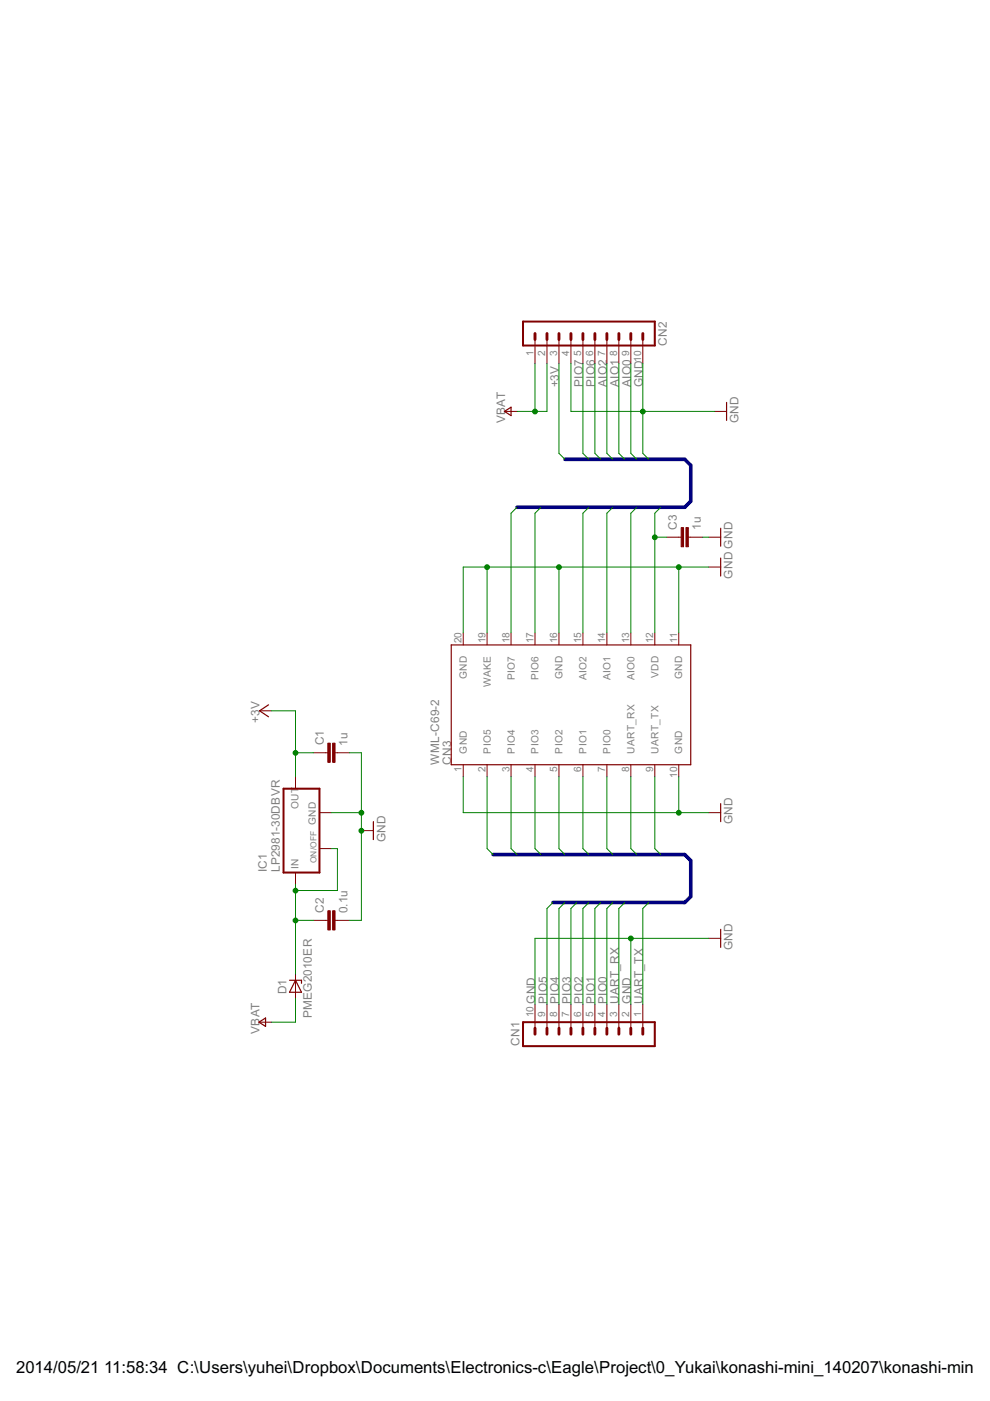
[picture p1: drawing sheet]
<?xml version="1.0" encoding="utf-8"?>
<!DOCTYPE eagle SYSTEM "eagle.dtd">
<eagle version="6.5.0">
<drawing>
<settings>
<setting alwaysvectorfont="no"/>
<setting verticaltext="up"/>
</settings>
<grid distance="0.1" unitdist="inch" unit="inch" style="lines" multiple="1" display="no" altdistance="0.01" altunitdist="inch" altunit="inch"/>
<schematic xreflabel="%F%N/%S.%C%R" xrefpart="/%S.%C%R">
<libraries>
<library name="rcl">
<symbols>
<symbol name="C-EU">
<wire x1="0" y1="0" x2="0" y2="-0.508" width="0.1524" layer="94"/>
<wire x1="0" y1="-2.54" x2="0" y2="-2.032" width="0.1524" layer="94"/>
<text x="1.524" y="0.381" size="1.778" layer="95">&gt;NAME</text>
<text x="1.524" y="-4.699" size="1.778" layer="96">&gt;VALUE</text>
<rectangle x1="-2.032" y1="-2.032" x2="2.032" y2="-1.524" layer="94"/>
<rectangle x1="-2.032" y1="-1.016" x2="2.032" y2="-0.508" layer="94"/>
<pin name="1" x="0" y="2.54" visible="off" length="short" direction="pas" swaplevel="1" rot="R270"/>
<pin name="2" x="0" y="-5.08" visible="off" length="short" direction="pas" swaplevel="1" rot="R90"/>
</symbol>
</symbols>
<devicesets>
<deviceset name="C-EU" prefix="C" uservalue="yes">
<gates>
<gate name="G$1" symbol="C-EU" x="0" y="0"/>
</gates>
<devices>
<device name="C0402" package="C0402">
<connects>
<connect gate="G$1" pin="1" pad="1"/>
<connect gate="G$1" pin="2" pad="2"/>
</connects>
<technologies>
<technology name=""/>
</technologies>
</device>
<device name="C0504" package="C0504">
<connects>
<connect gate="G$1" pin="1" pad="1"/>
<connect gate="G$1" pin="2" pad="2"/>
</connects>
<technologies>
<technology name=""/>
</technologies>
</device>
<device name="C0603" package="C0603">
<connects>
<connect gate="G$1" pin="1" pad="1"/>
<connect gate="G$1" pin="2" pad="2"/>
</connects>
<technologies>
<technology name=""/>
</technologies>
</device>
<device name="C0805" package="C0805">
<connects>
<connect gate="G$1" pin="1" pad="1"/>
<connect gate="G$1" pin="2" pad="2"/>
</connects>
<technologies>
<technology name=""/>
</technologies>
</device>
<device name="C1005" package="C1005">
<connects>
<connect gate="G$1" pin="1" pad="1"/>
<connect gate="G$1" pin="2" pad="2"/>
</connects>
<technologies>
<technology name=""/>
</technologies>
</device>
<device name="C1206" package="C1206">
<connects>
<connect gate="G$1" pin="1" pad="1"/>
<connect gate="G$1" pin="2" pad="2"/>
</connects>
<technologies>
<technology name=""/>
</technologies>
</device>
<device name="C1210" package="C1210">
<connects>
<connect gate="G$1" pin="1" pad="1"/>
<connect gate="G$1" pin="2" pad="2"/>
</connects>
<technologies>
<technology name=""/>
</technologies>
</device>
<device name="C1310" package="C1310">
<connects>
<connect gate="G$1" pin="1" pad="1"/>
<connect gate="G$1" pin="2" pad="2"/>
</connects>
<technologies>
<technology name=""/>
</technologies>
</device>
<device name="C1608" package="C1608">
<connects>
<connect gate="G$1" pin="1" pad="1"/>
<connect gate="G$1" pin="2" pad="2"/>
</connects>
<technologies>
<technology name=""/>
</technologies>
</device>
<device name="C1812" package="C1812">
<connects>
<connect gate="G$1" pin="1" pad="1"/>
<connect gate="G$1" pin="2" pad="2"/>
</connects>
<technologies>
<technology name=""/>
</technologies>
</device>
<device name="C1825" package="C1825">
<connects>
<connect gate="G$1" pin="1" pad="1"/>
<connect gate="G$1" pin="2" pad="2"/>
</connects>
<technologies>
<technology name=""/>
</technologies>
</device>
<device name="C2012" package="C2012">
<connects>
<connect gate="G$1" pin="1" pad="1"/>
<connect gate="G$1" pin="2" pad="2"/>
</connects>
<technologies>
<technology name=""/>
</technologies>
</device>
<device name="C3216" package="C3216">
<connects>
<connect gate="G$1" pin="1" pad="1"/>
<connect gate="G$1" pin="2" pad="2"/>
</connects>
<technologies>
<technology name=""/>
</technologies>
</device>
<device name="C3225" package="C3225">
<connects>
<connect gate="G$1" pin="1" pad="1"/>
<connect gate="G$1" pin="2" pad="2"/>
</connects>
<technologies>
<technology name=""/>
</technologies>
</device>
<device name="C4532" package="C4532">
<connects>
<connect gate="G$1" pin="1" pad="1"/>
<connect gate="G$1" pin="2" pad="2"/>
</connects>
<technologies>
<technology name=""/>
</technologies>
</device>
<device name="C4564" package="C4564">
<connects>
<connect gate="G$1" pin="1" pad="1"/>
<connect gate="G$1" pin="2" pad="2"/>
</connects>
<technologies>
<technology name=""/>
</technologies>
</device>
<device name="025-024X044" package="C025-024X044">
<connects>
<connect gate="G$1" pin="1" pad="1"/>
<connect gate="G$1" pin="2" pad="2"/>
</connects>
<technologies>
<technology name=""/>
</technologies>
</device>
<device name="025-025X050" package="C025-025X050">
<connects>
<connect gate="G$1" pin="1" pad="1"/>
<connect gate="G$1" pin="2" pad="2"/>
</connects>
<technologies>
<technology name=""/>
</technologies>
</device>
<device name="025-030X050" package="C025-030X050">
<connects>
<connect gate="G$1" pin="1" pad="1"/>
<connect gate="G$1" pin="2" pad="2"/>
</connects>
<technologies>
<technology name=""/>
</technologies>
</device>
<device name="025-040X050" package="C025-040X050">
<connects>
<connect gate="G$1" pin="1" pad="1"/>
<connect gate="G$1" pin="2" pad="2"/>
</connects>
<technologies>
<technology name=""/>
</technologies>
</device>
<device name="025-050X050" package="C025-050X050">
<connects>
<connect gate="G$1" pin="1" pad="1"/>
<connect gate="G$1" pin="2" pad="2"/>
</connects>
<technologies>
<technology name=""/>
</technologies>
</device>
<device name="025-060X050" package="C025-060X050">
<connects>
<connect gate="G$1" pin="1" pad="1"/>
<connect gate="G$1" pin="2" pad="2"/>
</connects>
<technologies>
<technology name=""/>
</technologies>
</device>
<device name="C025_050-024X070" package="C025_050-024X070">
<connects>
<connect gate="G$1" pin="1" pad="1"/>
<connect gate="G$1" pin="2" pad="2"/>
</connects>
<technologies>
<technology name=""/>
</technologies>
</device>
<device name="025_050-025X075" package="C025_050-025X075">
<connects>
<connect gate="G$1" pin="1" pad="1"/>
<connect gate="G$1" pin="2" pad="2"/>
</connects>
<technologies>
<technology name=""/>
</technologies>
</device>
<device name="025_050-035X075" package="C025_050-035X075">
<connects>
<connect gate="G$1" pin="1" pad="1"/>
<connect gate="G$1" pin="2" pad="2"/>
</connects>
<technologies>
<technology name=""/>
</technologies>
</device>
<device name="025_050-045X075" package="C025_050-045X075">
<connects>
<connect gate="G$1" pin="1" pad="1"/>
<connect gate="G$1" pin="2" pad="2"/>
</connects>
<technologies>
<technology name=""/>
</technologies>
</device>
<device name="025_050-055X075" package="C025_050-055X075">
<connects>
<connect gate="G$1" pin="1" pad="1"/>
<connect gate="G$1" pin="2" pad="2"/>
</connects>
<technologies>
<technology name=""/>
</technologies>
</device>
<device name="050-024X044" package="C050-024X044">
<connects>
<connect gate="G$1" pin="1" pad="1"/>
<connect gate="G$1" pin="2" pad="2"/>
</connects>
<technologies>
<technology name=""/>
</technologies>
</device>
<device name="050-025X075" package="C050-025X075">
<connects>
<connect gate="G$1" pin="1" pad="1"/>
<connect gate="G$1" pin="2" pad="2"/>
</connects>
<technologies>
<technology name=""/>
</technologies>
</device>
<device name="050-045X075" package="C050-045X075">
<connects>
<connect gate="G$1" pin="1" pad="1"/>
<connect gate="G$1" pin="2" pad="2"/>
</connects>
<technologies>
<technology name=""/>
</technologies>
</device>
<device name="050-030X075" package="C050-030X075">
<connects>
<connect gate="G$1" pin="1" pad="1"/>
<connect gate="G$1" pin="2" pad="2"/>
</connects>
<technologies>
<technology name=""/>
</technologies>
</device>
<device name="050-050X075" package="C050-050X075">
<connects>
<connect gate="G$1" pin="1" pad="1"/>
<connect gate="G$1" pin="2" pad="2"/>
</connects>
<technologies>
<technology name=""/>
</technologies>
</device>
<device name="050-055X075" package="C050-055X075">
<connects>
<connect gate="G$1" pin="1" pad="1"/>
<connect gate="G$1" pin="2" pad="2"/>
</connects>
<technologies>
<technology name=""/>
</technologies>
</device>
<device name="050-075X075" package="C050-075X075">
<connects>
<connect gate="G$1" pin="1" pad="1"/>
<connect gate="G$1" pin="2" pad="2"/>
</connects>
<technologies>
<technology name=""/>
</technologies>
</device>
<device name="050H075X075" package="C050H075X075">
<connects>
<connect gate="G$1" pin="1" pad="1"/>
<connect gate="G$1" pin="2" pad="2"/>
</connects>
<technologies>
<technology name=""/>
</technologies>
</device>
<device name="075-032X103" package="C075-032X103">
<connects>
<connect gate="G$1" pin="1" pad="1"/>
<connect gate="G$1" pin="2" pad="2"/>
</connects>
<technologies>
<technology name=""/>
</technologies>
</device>
<device name="075-042X103" package="C075-042X103">
<connects>
<connect gate="G$1" pin="1" pad="1"/>
<connect gate="G$1" pin="2" pad="2"/>
</connects>
<technologies>
<technology name=""/>
</technologies>
</device>
<device name="075-052X106" package="C075-052X106">
<connects>
<connect gate="G$1" pin="1" pad="1"/>
<connect gate="G$1" pin="2" pad="2"/>
</connects>
<technologies>
<technology name=""/>
</technologies>
</device>
<device name="102-043X133" package="C102-043X133">
<connects>
<connect gate="G$1" pin="1" pad="1"/>
<connect gate="G$1" pin="2" pad="2"/>
</connects>
<technologies>
<technology name=""/>
</technologies>
</device>
<device name="102-054X133" package="C102-054X133">
<connects>
<connect gate="G$1" pin="1" pad="1"/>
<connect gate="G$1" pin="2" pad="2"/>
</connects>
<technologies>
<technology name=""/>
</technologies>
</device>
<device name="102-064X133" package="C102-064X133">
<connects>
<connect gate="G$1" pin="1" pad="1"/>
<connect gate="G$1" pin="2" pad="2"/>
</connects>
<technologies>
<technology name=""/>
</technologies>
</device>
<device name="102_152-062X184" package="C102_152-062X184">
<connects>
<connect gate="G$1" pin="1" pad="1"/>
<connect gate="G$1" pin="2" pad="2"/>
</connects>
<technologies>
<technology name=""/>
</technologies>
</device>
<device name="150-054X183" package="C150-054X183">
<connects>
<connect gate="G$1" pin="1" pad="1"/>
<connect gate="G$1" pin="2" pad="2"/>
</connects>
<technologies>
<technology name=""/>
</technologies>
</device>
<device name="150-064X183" package="C150-064X183">
<connects>
<connect gate="G$1" pin="1" pad="1"/>
<connect gate="G$1" pin="2" pad="2"/>
</connects>
<technologies>
<technology name=""/>
</technologies>
</device>
<device name="150-072X183" package="C150-072X183">
<connects>
<connect gate="G$1" pin="1" pad="1"/>
<connect gate="G$1" pin="2" pad="2"/>
</connects>
<technologies>
<technology name=""/>
</technologies>
</device>
<device name="150-084X183" package="C150-084X183">
<connects>
<connect gate="G$1" pin="1" pad="1"/>
<connect gate="G$1" pin="2" pad="2"/>
</connects>
<technologies>
<technology name=""/>
</technologies>
</device>
<device name="150-091X182" package="C150-091X182">
<connects>
<connect gate="G$1" pin="1" pad="1"/>
<connect gate="G$1" pin="2" pad="2"/>
</connects>
<technologies>
<technology name=""/>
</technologies>
</device>
<device name="225-062X268" package="C225-062X268">
<connects>
<connect gate="G$1" pin="1" pad="1"/>
<connect gate="G$1" pin="2" pad="2"/>
</connects>
<technologies>
<technology name=""/>
</technologies>
</device>
<device name="225-074X268" package="C225-074X268">
<connects>
<connect gate="G$1" pin="1" pad="1"/>
<connect gate="G$1" pin="2" pad="2"/>
</connects>
<technologies>
<technology name=""/>
</technologies>
</device>
<device name="225-087X268" package="C225-087X268">
<connects>
<connect gate="G$1" pin="1" pad="1"/>
<connect gate="G$1" pin="2" pad="2"/>
</connects>
<technologies>
<technology name=""/>
</technologies>
</device>
<device name="225-108X268" package="C225-108X268">
<connects>
<connect gate="G$1" pin="1" pad="1"/>
<connect gate="G$1" pin="2" pad="2"/>
</connects>
<technologies>
<technology name=""/>
</technologies>
</device>
<device name="225-113X268" package="C225-113X268">
<connects>
<connect gate="G$1" pin="1" pad="1"/>
<connect gate="G$1" pin="2" pad="2"/>
</connects>
<technologies>
<technology name=""/>
</technologies>
</device>
<device name="275-093X316" package="C275-093X316">
<connects>
<connect gate="G$1" pin="1" pad="1"/>
<connect gate="G$1" pin="2" pad="2"/>
</connects>
<technologies>
<technology name=""/>
</technologies>
</device>
<device name="275-113X316" package="C275-113X316">
<connects>
<connect gate="G$1" pin="1" pad="1"/>
<connect gate="G$1" pin="2" pad="2"/>
</connects>
<technologies>
<technology name=""/>
</technologies>
</device>
<device name="275-134X316" package="C275-134X316">
<connects>
<connect gate="G$1" pin="1" pad="1"/>
<connect gate="G$1" pin="2" pad="2"/>
</connects>
<technologies>
<technology name=""/>
</technologies>
</device>
<device name="275-205X316" package="C275-205X316">
<connects>
<connect gate="G$1" pin="1" pad="1"/>
<connect gate="G$1" pin="2" pad="2"/>
</connects>
<technologies>
<technology name=""/>
</technologies>
</device>
<device name="325-137X374" package="C325-137X374">
<connects>
<connect gate="G$1" pin="1" pad="1"/>
<connect gate="G$1" pin="2" pad="2"/>
</connects>
<technologies>
<technology name=""/>
</technologies>
</device>
<device name="325-162X374" package="C325-162X374">
<connects>
<connect gate="G$1" pin="1" pad="1"/>
<connect gate="G$1" pin="2" pad="2"/>
</connects>
<technologies>
<technology name=""/>
</technologies>
</device>
<device name="325-182X374" package="C325-182X374">
<connects>
<connect gate="G$1" pin="1" pad="1"/>
<connect gate="G$1" pin="2" pad="2"/>
</connects>
<technologies>
<technology name=""/>
</technologies>
</device>
<device name="375-192X418" package="C375-192X418">
<connects>
<connect gate="G$1" pin="1" pad="1"/>
<connect gate="G$1" pin="2" pad="2"/>
</connects>
<technologies>
<technology name=""/>
</technologies>
</device>
<device name="375-203X418" package="C375-203X418">
<connects>
<connect gate="G$1" pin="1" pad="1"/>
<connect gate="G$1" pin="2" pad="2"/>
</connects>
<technologies>
<technology name=""/>
</technologies>
</device>
<device name="050-035X075" package="C050-035X075">
<connects>
<connect gate="G$1" pin="1" pad="1"/>
<connect gate="G$1" pin="2" pad="2"/>
</connects>
<technologies>
<technology name=""/>
</technologies>
</device>
<device name="375-155X418" package="C375-155X418">
<connects>
<connect gate="G$1" pin="1" pad="1"/>
<connect gate="G$1" pin="2" pad="2"/>
</connects>
<technologies>
<technology name=""/>
</technologies>
</device>
<device name="075-063X106" package="C075-063X106">
<connects>
<connect gate="G$1" pin="1" pad="1"/>
<connect gate="G$1" pin="2" pad="2"/>
</connects>
<technologies>
<technology name=""/>
</technologies>
</device>
<device name="275-154X316" package="C275-154X316">
<connects>
<connect gate="G$1" pin="1" pad="1"/>
<connect gate="G$1" pin="2" pad="2"/>
</connects>
<technologies>
<technology name=""/>
</technologies>
</device>
<device name="275-173X316" package="C275-173X316">
<connects>
<connect gate="G$1" pin="1" pad="1"/>
<connect gate="G$1" pin="2" pad="2"/>
</connects>
<technologies>
<technology name=""/>
</technologies>
</device>
<device name="C0402K" package="C0402K">
<connects>
<connect gate="G$1" pin="1" pad="1"/>
<connect gate="G$1" pin="2" pad="2"/>
</connects>
<technologies>
<technology name=""/>
</technologies>
</device>
<device name="C0603K" package="C0603K">
<connects>
<connect gate="G$1" pin="1" pad="1"/>
<connect gate="G$1" pin="2" pad="2"/>
</connects>
<technologies>
<technology name=""/>
</technologies>
</device>
<device name="C0805K" package="C0805K">
<connects>
<connect gate="G$1" pin="1" pad="1"/>
<connect gate="G$1" pin="2" pad="2"/>
</connects>
<technologies>
<technology name=""/>
</technologies>
</device>
<device name="C1206K" package="C1206K">
<connects>
<connect gate="G$1" pin="1" pad="1"/>
<connect gate="G$1" pin="2" pad="2"/>
</connects>
<technologies>
<technology name=""/>
</technologies>
</device>
<device name="C1210K" package="C1210K">
<connects>
<connect gate="G$1" pin="1" pad="1"/>
<connect gate="G$1" pin="2" pad="2"/>
</connects>
<technologies>
<technology name=""/>
</technologies>
</device>
<device name="C1812K" package="C1812K">
<connects>
<connect gate="G$1" pin="1" pad="1"/>
<connect gate="G$1" pin="2" pad="2"/>
</connects>
<technologies>
<technology name=""/>
</technologies>
</device>
<device name="C1825K" package="C1825K">
<connects>
<connect gate="G$1" pin="1" pad="1"/>
<connect gate="G$1" pin="2" pad="2"/>
</connects>
<technologies>
<technology name=""/>
</technologies>
</device>
<device name="C2220K" package="C2220K">
<connects>
<connect gate="G$1" pin="1" pad="1"/>
<connect gate="G$1" pin="2" pad="2"/>
</connects>
<technologies>
<technology name=""/>
</technologies>
</device>
<device name="C2225K" package="C2225K">
<connects>
<connect gate="G$1" pin="1" pad="1"/>
<connect gate="G$1" pin="2" pad="2"/>
</connects>
<technologies>
<technology name=""/>
</technologies>
</device>
<device name="HPC0201" package="HPC0201">
<connects>
<connect gate="G$1" pin="1" pad="1"/>
<connect gate="G$1" pin="2" pad="2"/>
</connects>
<technologies>
<technology name=""/>
</technologies>
</device>
<device name="C0201" package="C0201">
<connects>
<connect gate="G$1" pin="1" pad="1"/>
<connect gate="G$1" pin="2" pad="2"/>
</connects>
<technologies>
<technology name=""/>
</technologies>
</device>
<device name="C1808" package="C1808">
<connects>
<connect gate="G$1" pin="1" pad="1"/>
<connect gate="G$1" pin="2" pad="2"/>
</connects>
<technologies>
<technology name=""/>
</technologies>
</device>
<device name="C3640" package="C3640">
<connects>
<connect gate="G$1" pin="1" pad="1"/>
<connect gate="G$1" pin="2" pad="2"/>
</connects>
<technologies>
<technology name=""/>
</technologies>
</device>
</devices>
</deviceset>
</devicesets>
</library>
<library name="supply">
<symbols>
<symbol name="+3V">
<wire x1="1.27" y1="0.635" x2="0" y2="2.54" width="0.254" layer="94"/>
<wire x1="0" y1="2.54" x2="-1.27" y2="0.635" width="0.254" layer="94"/>
<text x="-2.54" y="2.54" size="1.778" layer="96">&gt;VALUE</text>
<pin name="+3V" x="0" y="0" visible="off" length="short" direction="sup" rot="R90"/>
</symbol>
<symbol name="GND">
<wire x1="-1.905" y1="0" x2="1.905" y2="0" width="0.254" layer="94"/>
<text x="-2.54" y="-2.54" size="1.778" layer="96">&gt;VALUE</text>
<pin name="GND" x="0" y="2.54" visible="off" length="short" direction="sup" rot="R270"/>
</symbol>
<symbol name="VBAT">
<wire x1="0.889" y1="1.27" x2="0" y2="2.667" width="0.254" layer="94"/>
<wire x1="0" y1="2.667" x2="-0.889" y2="1.27" width="0.254" layer="94"/>
<wire x1="-0.889" y1="1.27" x2="0.889" y2="1.27" width="0.254" layer="94"/>
<text x="-2.54" y="2.54" size="1.778" layer="96">&gt;VALUE</text>
<pin name="VBATT" x="0" y="0" visible="off" length="short" direction="sup" rot="R90"/>
</symbol>
</symbols>
<devicesets>
<deviceset name="+3V">
<gates>
<gate name="G$1" symbol="+3V" x="0" y="0"/>
</gates>
<devices>
<device name="">
<technologies>
<technology name=""/>
</technologies>
</device>
</devices>
</deviceset>
<deviceset name="GND">
<gates>
<gate name="G$1" symbol="GND" x="0" y="0"/>
</gates>
<devices>
<device name="">
<technologies>
<technology name=""/>
</technologies>
</device>
</devices>
</deviceset>
<deviceset name="VBAT">
<gates>
<gate name="G$1" symbol="VBAT" x="0" y="0"/>
</gates>
<devices>
<device name="">
<technologies>
<technology name=""/>
</technologies>
</device>
</devices>
</deviceset>
</devicesets>
</library>
<library name="ble_CSR">
<symbols>
<symbol name="CON20-2">
<wire x1="-12.7" y1="25.4" x2="12.7" y2="25.4" width="0.254" layer="94"/>
<wire x1="12.7" y1="25.4" x2="12.7" y2="-25.4" width="0.254" layer="94"/>
<wire x1="12.7" y1="-25.4" x2="-12.7" y2="-25.4" width="0.254" layer="94"/>
<wire x1="-12.7" y1="-25.4" x2="-12.7" y2="25.4" width="0.254" layer="94"/>
<pin name="GND@1" x="-15.24" y="22.86" length="short"/>
<pin name="PIO5" x="-15.24" y="17.78" length="short"/>
<pin name="PIO4" x="-15.24" y="12.7" length="short"/>
<pin name="PIO3" x="-15.24" y="7.62" length="short"/>
<pin name="PIO2" x="-15.24" y="2.54" length="short"/>
<pin name="PIO1" x="-15.24" y="-2.54" length="short"/>
<pin name="PIO0" x="-15.24" y="-7.62" length="short"/>
<pin name="UART_RX" x="-15.24" y="-12.7" length="short"/>
<pin name="UART_TX" x="-15.24" y="-17.78" length="short"/>
<pin name="GND@2" x="-15.24" y="-22.86" length="short"/>
<pin name="GND@5" x="15.24" y="22.86" length="short" rot="R180"/>
<pin name="WAKE" x="15.24" y="17.78" length="short" rot="R180"/>
<pin name="PIO7" x="15.24" y="12.7" length="short" rot="R180"/>
<pin name="PIO6" x="15.24" y="7.62" length="short" rot="R180"/>
<pin name="GND@4" x="15.24" y="2.54" length="short" rot="R180"/>
<pin name="AIO2" x="15.24" y="-2.54" length="short" rot="R180"/>
<pin name="AIO1" x="15.24" y="-7.62" length="short" rot="R180"/>
<pin name="AIO0" x="15.24" y="-12.7" length="short" rot="R180"/>
<pin name="VDD" x="15.24" y="-17.78" length="short" rot="R180"/>
<pin name="GND@3" x="15.24" y="-22.86" length="short" rot="R180"/>
<text x="-12.7" y="25.4" size="1.778" layer="95">&gt;NAME</text>
<text x="-12.7" y="27.94" size="1.778" layer="96">&gt;VALUE</text>
</symbol>
</symbols>
<devicesets>
<deviceset name="WML-C69-2" prefix="CN">
<gates>
<gate name="G$1" symbol="CON20-2" x="0" y="0"/>
</gates>
<devices>
<device name="" package="WML-C69">
<connects>
<connect gate="G$1" pin="AIO0" pad="13"/>
<connect gate="G$1" pin="AIO1" pad="14"/>
<connect gate="G$1" pin="AIO2" pad="15"/>
<connect gate="G$1" pin="GND@1" pad="1"/>
<connect gate="G$1" pin="GND@2" pad="10"/>
<connect gate="G$1" pin="GND@3" pad="11"/>
<connect gate="G$1" pin="GND@4" pad="16"/>
<connect gate="G$1" pin="GND@5" pad="20"/>
<connect gate="G$1" pin="PIO0" pad="7"/>
<connect gate="G$1" pin="PIO1" pad="6"/>
<connect gate="G$1" pin="PIO2" pad="5"/>
<connect gate="G$1" pin="PIO3" pad="4"/>
<connect gate="G$1" pin="PIO4" pad="3"/>
<connect gate="G$1" pin="PIO5" pad="2"/>
<connect gate="G$1" pin="PIO6" pad="17"/>
<connect gate="G$1" pin="PIO7" pad="18"/>
<connect gate="G$1" pin="UART_RX" pad="8"/>
<connect gate="G$1" pin="UART_TX" pad="9"/>
<connect gate="G$1" pin="VDD" pad="12"/>
<connect gate="G$1" pin="WAKE" pad="19"/>
</connects>
<technologies>
<technology name=""/>
</technologies>
</device>
</devices>
</deviceset>
</devicesets>
</library>
<library name="con-std">
<symbols>
<symbol name="MA10-1">
<wire x1="3.81" y1="-12.7" x2="-1.27" y2="-12.7" width="0.4064" layer="94"/>
<wire x1="1.27" y1="-5.08" x2="2.54" y2="-5.08" width="0.6096" layer="94"/>
<wire x1="1.27" y1="-7.62" x2="2.54" y2="-7.62" width="0.6096" layer="94"/>
<wire x1="1.27" y1="-10.16" x2="2.54" y2="-10.16" width="0.6096" layer="94"/>
<wire x1="1.27" y1="0" x2="2.54" y2="0" width="0.6096" layer="94"/>
<wire x1="1.27" y1="-2.54" x2="2.54" y2="-2.54" width="0.6096" layer="94"/>
<wire x1="1.27" y1="7.62" x2="2.54" y2="7.62" width="0.6096" layer="94"/>
<wire x1="1.27" y1="5.08" x2="2.54" y2="5.08" width="0.6096" layer="94"/>
<wire x1="1.27" y1="2.54" x2="2.54" y2="2.54" width="0.6096" layer="94"/>
<wire x1="1.27" y1="12.7" x2="2.54" y2="12.7" width="0.6096" layer="94"/>
<wire x1="1.27" y1="10.16" x2="2.54" y2="10.16" width="0.6096" layer="94"/>
<wire x1="-1.27" y1="15.24" x2="-1.27" y2="-12.7" width="0.4064" layer="94"/>
<wire x1="3.81" y1="-12.7" x2="3.81" y2="15.24" width="0.4064" layer="94"/>
<wire x1="-1.27" y1="15.24" x2="3.81" y2="15.24" width="0.4064" layer="94"/>
<text x="-1.27" y="-15.24" size="1.778" layer="96">&gt;VALUE</text>
<text x="-1.27" y="16.002" size="1.778" layer="95">&gt;NAME</text>
<pin name="1" x="7.62" y="-10.16" visible="pad" length="middle" direction="pas" swaplevel="1" rot="R180"/>
<pin name="2" x="7.62" y="-7.62" visible="pad" length="middle" direction="pas" swaplevel="1" rot="R180"/>
<pin name="3" x="7.62" y="-5.08" visible="pad" length="middle" direction="pas" swaplevel="1" rot="R180"/>
<pin name="4" x="7.62" y="-2.54" visible="pad" length="middle" direction="pas" swaplevel="1" rot="R180"/>
<pin name="5" x="7.62" y="0" visible="pad" length="middle" direction="pas" swaplevel="1" rot="R180"/>
<pin name="6" x="7.62" y="2.54" visible="pad" length="middle" direction="pas" swaplevel="1" rot="R180"/>
<pin name="7" x="7.62" y="5.08" visible="pad" length="middle" direction="pas" swaplevel="1" rot="R180"/>
<pin name="8" x="7.62" y="7.62" visible="pad" length="middle" direction="pas" swaplevel="1" rot="R180"/>
<pin name="9" x="7.62" y="10.16" visible="pad" length="middle" direction="pas" swaplevel="1" rot="R180"/>
<pin name="10" x="7.62" y="12.7" visible="pad" length="middle" direction="pas" swaplevel="1" rot="R180"/>
</symbol>
</symbols>
<devicesets>
<deviceset name="MA10-1_LARGE" prefix="CN">
<gates>
<gate name="G$1" symbol="MA10-1" x="-1.27" y="-1.27"/>
</gates>
<devices>
<device name="" package="MA10-1_LARGE">
<connects>
<connect gate="G$1" pin="1" pad="1"/>
<connect gate="G$1" pin="10" pad="10"/>
<connect gate="G$1" pin="2" pad="2"/>
<connect gate="G$1" pin="3" pad="3"/>
<connect gate="G$1" pin="4" pad="4"/>
<connect gate="G$1" pin="5" pad="5"/>
<connect gate="G$1" pin="6" pad="6"/>
<connect gate="G$1" pin="7" pad="7"/>
<connect gate="G$1" pin="8" pad="8"/>
<connect gate="G$1" pin="9" pad="9"/>
</connects>
<technologies>
<technology name=""/>
</technologies>
</device>
</devices>
</deviceset>
</devicesets>
</library>
<library name="LDO">
<symbols>
<symbol name="78XX-5P">
<wire x1="-8.89" y1="-3.81" x2="8.89" y2="-3.81" width="0.4064" layer="94"/>
<wire x1="8.89" y1="-3.81" x2="8.89" y2="3.81" width="0.4064" layer="94"/>
<wire x1="8.89" y1="3.81" x2="-8.89" y2="3.81" width="0.4064" layer="94"/>
<wire x1="-8.89" y1="3.81" x2="-8.89" y2="-3.81" width="0.4064" layer="94"/>
<text x="-8.89" y="6.35" size="1.778" layer="95">&gt;NAME</text>
<text x="-8.89" y="3.81" size="1.778" layer="96">&gt;VALUE</text>
<text x="1.143" y="-3.048" size="1.524" layer="95">GND</text>
<text x="-8.255" y="0.635" size="1.524" layer="95">IN</text>
<text x="4.445" y="0.635" size="1.524" layer="95">OUT</text>
<pin name="IN" x="-11.43" y="1.27" visible="off" length="short" direction="in"/>
<pin name="GND" x="3.81" y="-6.35" visible="off" length="short" direction="in" rot="R90"/>
<pin name="OUT" x="11.43" y="1.27" visible="off" length="short" direction="pas" rot="R180"/>
<pin name="ON/OFF" x="-3.81" y="-6.35" visible="off" length="short" rot="R90"/>
<text x="-6.985" y="-3.175" size="1.27" layer="95">ON/OFF</text>
</symbol>
</symbols>
<devicesets>
<deviceset name="LP2981-30DBVR" prefix="IC">
<gates>
<gate name="G$1" symbol="78XX-5P" x="-3.81" y="0"/>
</gates>
<devices>
<device name="" package="SOT-23">
<connects>
<connect gate="G$1" pin="GND" pad="2"/>
<connect gate="G$1" pin="IN" pad="1"/>
<connect gate="G$1" pin="ON/OFF" pad="3"/>
<connect gate="G$1" pin="OUT" pad="5"/>
</connects>
<technologies>
<technology name=""/>
</technologies>
</device>
</devices>
</deviceset>
</devicesets>
</library>
<library name="diode">
<symbols>
<symbol name="ZD">
<wire x1="-1.27" y1="-1.27" x2="1.27" y2="0" width="0.254" layer="94"/>
<wire x1="1.27" y1="0" x2="-1.27" y2="1.27" width="0.254" layer="94"/>
<wire x1="1.27" y1="1.27" x2="1.27" y2="0" width="0.254" layer="94"/>
<wire x1="-1.27" y1="1.27" x2="-1.27" y2="-1.27" width="0.254" layer="94"/>
<wire x1="1.27" y1="0" x2="1.27" y2="-1.27" width="0.254" layer="94"/>
<wire x1="1.27" y1="-1.27" x2="0.635" y2="-1.27" width="0.254" layer="94"/>
<text x="-1.778" y="1.905" size="1.778" layer="95">&gt;NAME</text>
<text x="-1.778" y="-3.429" size="1.778" layer="96">&gt;VALUE</text>
<pin name="A" x="-2.54" y="0" visible="off" length="short" direction="pas"/>
<pin name="C" x="2.54" y="0" visible="off" length="short" direction="pas" rot="R180"/>
</symbol>
</symbols>
<devicesets>
<deviceset name="PMEG2010ER" prefix="D">
<gates>
<gate name="G$1" symbol="ZD" x="0" y="0"/>
</gates>
<devices>
<device name="" package="SOD123-W">
<connects>
<connect gate="G$1" pin="A" pad="A"/>
<connect gate="G$1" pin="C" pad="K"/>
</connects>
<technologies>
<technology name=""/>
</technologies>
</device>
</devices>
</deviceset>
</devicesets>
</library>
</libraries>
<attributes>
</attributes>
<variantdefs>
</variantdefs>
<classes>
<class number="0" name="default" width="0" drill="0">
</class>
</classes>
<parts>
<part name="CN3" library="ble_CSR" deviceset="WML-C69-2" device=""/>
<part name="U$1" library="supply" deviceset="GND" device=""/>
<part name="U$2" library="supply" deviceset="GND" device=""/>
<part name="U$3" library="supply" deviceset="GND" device=""/>
<part name="GND3" library="supply" deviceset="GND" device=""/>
<part name="U$5" library="supply" deviceset="VBAT" device=""/>
<part name="C1" library="rcl" deviceset="C-EU" device="C0603" value="1u"/>
<part name="C2" library="rcl" deviceset="C-EU" device="C0603" value="0.1u"/>
<part name="D1" library="diode" deviceset="PMEG2010ER" device=""/>
<part name="U$6" library="supply" deviceset="+3V" device=""/>
<part name="IC1" library="LDO" deviceset="LP2981-30DBVR" device=""/>
<part name="U$8" library="supply" deviceset="GND" device=""/>
<part name="U$9" library="supply" deviceset="VBAT" device=""/>
<part name="C3" library="rcl" deviceset="C-EU" device="C0603" value="1u"/>
<part name="U$7" library="supply" deviceset="GND" device=""/>
<part name="CN1" library="con-std" deviceset="MA10-1_LARGE" device="" value=""/>
<part name="CN2" library="con-std" deviceset="MA10-1_LARGE" device="" value=""/>
</parts>
<sheets>
<sheet>
<plain>
</plain>
<instances>
<instance part="CN3" gate="G$1" x="82.55" y="58.42"/>
<instance part="U$1" gate="G$1" x="111.76" y="26.67"/>
<instance part="U$2" gate="G$1" x="59.69" y="26.67"/>
<instance part="U$3" gate="G$1" x="33.02" y="26.67"/>
<instance part="GND3" gate="G$1" x="55.88" y="100.33"/>
<instance part="U$5" gate="G$1" x="15.24" y="121.92"/>
<instance part="C1" gate="G$1" x="72.39" y="110.49"/>
<instance part="C2" gate="G$1" x="36.83" y="110.49"/>
<instance part="D1" gate="G$1" x="22.86" y="116.84" smashed="yes">
<attribute name="NAME" x="21.082" y="118.745" size="1.778" layer="95"/>
<attribute name="VALUE" x="16.002" y="113.411" size="1.778" layer="96"/>
</instance>
<instance part="U$6" gate="G$1" x="81.28" y="121.92"/>
<instance part="IC1" gate="G$1" x="55.88" y="115.57" smashed="yes">
<attribute name="NAME" x="46.99" y="122.936" size="1.778" layer="95"/>
<attribute name="VALUE" x="46.99" y="120.142" size="1.778" layer="96"/>
</instance>
<instance part="U$8" gate="G$1" x="144.78" y="25.4"/>
<instance part="U$9" gate="G$1" x="144.78" y="69.85"/>
<instance part="C3" gate="G$1" x="118.11" y="35.56"/>
<instance part="U$7" gate="G$1" x="118.11" y="26.67"/>
<instance part="CN1" gate="G$1" x="11.43" y="53.34"/>
<instance part="CN2" gate="G$1" x="162.56" y="55.88" rot="R180"/>
</instances>
<busses>
<bus name="AIO0,AIO1,AIO2,PIO6,PIO7,+3V,VBAT,GND">
<segment>
<wire x1="124.46" y1="69.85" x2="124.46" y2="34.29" width="0.762" layer="92"/>
<wire x1="124.46" y1="34.29" x2="125.73" y2="33.02" width="0.762" layer="92"/>
<wire x1="125.73" y1="33.02" x2="133.35" y2="33.02" width="0.762" layer="92"/>
<wire x1="133.35" y1="33.02" x2="134.62" y2="34.29" width="0.762" layer="92"/>
<wire x1="134.62" y1="34.29" x2="134.62" y2="59.69" width="0.762" layer="92"/>
</segment>
</bus>
<bus name="PIO5,PIO4,PIO3,PIO2,PIO1,PIO0,UART_RX,UART_TX,GND">
<segment>
<wire x1="40.64" y1="62.23" x2="40.64" y2="34.29" width="0.762" layer="92"/>
<wire x1="40.64" y1="34.29" x2="41.91" y2="33.02" width="0.762" layer="92"/>
<wire x1="41.91" y1="33.02" x2="49.53" y2="33.02" width="0.762" layer="92"/>
<wire x1="49.53" y1="33.02" x2="50.8" y2="34.29" width="0.762" layer="92"/>
<wire x1="50.8" y1="34.29" x2="50.8" y2="74.93" width="0.762" layer="92"/>
</segment>
</bus>
</busses>
<nets>
<net name="+3V" class="0">
<segment>
<wire x1="67.31" y1="116.84" x2="72.39" y2="116.84" width="0.1524" layer="91"/>
<pinref part="C1" gate="G$1" pin="1"/>
<wire x1="72.39" y1="113.03" x2="72.39" y2="116.84" width="0.1524" layer="91"/>
<pinref part="IC1" gate="G$1" pin="OUT"/>
<pinref part="U$6" gate="G$1" pin="+3V"/>
<wire x1="72.39" y1="116.84" x2="81.28" y2="116.84" width="0.1524" layer="91"/>
<wire x1="81.28" y1="116.84" x2="81.28" y2="121.92" width="0.1524" layer="91"/>
<junction x="72.39" y="116.84"/>
</segment>
<segment>
<pinref part="CN3" gate="G$1" pin="VDD"/>
<wire x1="97.79" y1="40.64" x2="118.11" y2="40.64" width="0.1524" layer="91"/>
<wire x1="118.11" y1="40.64" x2="123.19" y2="40.64" width="0.1524" layer="91"/>
<wire x1="123.19" y1="40.64" x2="124.46" y2="39.37" width="0.1524" layer="91"/>
<pinref part="C3" gate="G$1" pin="1"/>
<wire x1="118.11" y1="38.1" x2="118.11" y2="40.64" width="0.1524" layer="91"/>
<junction x="118.11" y="40.64"/>
</segment>
<segment>
<wire x1="134.62" y1="59.69" x2="135.89" y2="60.96" width="0.1524" layer="91"/>
<wire x1="135.89" y1="60.96" x2="154.94" y2="60.96" width="0.1524" layer="91"/>
<label x="149.86" y="60.96" size="1.778" layer="95"/>
<pinref part="CN2" gate="G$1" pin="3"/>
</segment>
</net>
<net name="GND" class="0">
<segment>
<pinref part="CN3" gate="G$1" pin="GND@3"/>
<pinref part="U$1" gate="G$1" pin="GND"/>
<wire x1="97.79" y1="35.56" x2="111.76" y2="35.56" width="0.1524" layer="91"/>
<wire x1="111.76" y1="35.56" x2="111.76" y2="29.21" width="0.1524" layer="91"/>
<pinref part="CN3" gate="G$1" pin="WAKE"/>
<wire x1="97.79" y1="76.2" x2="111.76" y2="76.2" width="0.1524" layer="91"/>
<wire x1="111.76" y1="76.2" x2="111.76" y2="60.96" width="0.1524" layer="91"/>
<junction x="111.76" y="35.56"/>
<pinref part="CN3" gate="G$1" pin="GND@5"/>
<wire x1="111.76" y1="60.96" x2="111.76" y2="35.56" width="0.1524" layer="91"/>
<wire x1="97.79" y1="81.28" x2="111.76" y2="81.28" width="0.1524" layer="91"/>
<wire x1="111.76" y1="81.28" x2="111.76" y2="76.2" width="0.1524" layer="91"/>
<junction x="111.76" y="76.2"/>
<pinref part="CN3" gate="G$1" pin="GND@4"/>
<wire x1="97.79" y1="60.96" x2="111.76" y2="60.96" width="0.1524" layer="91"/>
<junction x="111.76" y="60.96"/>
</segment>
<segment>
<pinref part="CN3" gate="G$1" pin="GND@2"/>
<pinref part="U$2" gate="G$1" pin="GND"/>
<wire x1="67.31" y1="35.56" x2="59.69" y2="35.56" width="0.1524" layer="91"/>
<wire x1="59.69" y1="35.56" x2="59.69" y2="29.21" width="0.1524" layer="91"/>
<pinref part="CN3" gate="G$1" pin="GND@1"/>
<wire x1="67.31" y1="81.28" x2="59.69" y2="81.28" width="0.1524" layer="91"/>
<wire x1="59.69" y1="81.28" x2="59.69" y2="35.56" width="0.1524" layer="91"/>
<junction x="59.69" y="35.56"/>
</segment>
<segment>
<pinref part="U$3" gate="G$1" pin="GND"/>
<wire x1="19.05" y1="45.72" x2="33.02" y2="45.72" width="0.1524" layer="91"/>
<wire x1="33.02" y1="45.72" x2="33.02" y2="29.21" width="0.1524" layer="91"/>
<wire x1="19.05" y1="66.04" x2="33.02" y2="66.04" width="0.1524" layer="91"/>
<wire x1="33.02" y1="66.04" x2="33.02" y2="45.72" width="0.1524" layer="91"/>
<junction x="33.02" y="45.72"/>
<label x="19.05" y="45.72" size="1.778" layer="95"/>
<label x="19.05" y="66.04" size="1.778" layer="95"/>
<pinref part="CN1" gate="G$1" pin="2"/>
<pinref part="CN1" gate="G$1" pin="10"/>
</segment>
<segment>
<pinref part="GND3" gate="G$1" pin="GND"/>
<pinref part="C2" gate="G$1" pin="2"/>
<wire x1="36.83" y1="105.41" x2="36.83" y2="102.87" width="0.1524" layer="91"/>
<wire x1="36.83" y1="102.87" x2="55.88" y2="102.87" width="0.1524" layer="91"/>
<wire x1="55.88" y1="102.87" x2="59.69" y2="102.87" width="0.1524" layer="91"/>
<pinref part="C1" gate="G$1" pin="2"/>
<wire x1="59.69" y1="102.87" x2="72.39" y2="102.87" width="0.1524" layer="91"/>
<wire x1="72.39" y1="102.87" x2="72.39" y2="105.41" width="0.1524" layer="91"/>
<junction x="55.88" y="102.87"/>
<wire x1="59.69" y1="109.22" x2="59.69" y2="102.87" width="0.1524" layer="91"/>
<junction x="59.69" y="102.87"/>
<pinref part="IC1" gate="G$1" pin="GND"/>
</segment>
<segment>
<wire x1="134.62" y1="41.91" x2="135.89" y2="43.18" width="0.1524" layer="91"/>
<wire x1="135.89" y1="43.18" x2="144.78" y2="43.18" width="0.1524" layer="91"/>
<wire x1="144.78" y1="43.18" x2="154.94" y2="43.18" width="0.1524" layer="91"/>
<wire x1="154.94" y1="58.42" x2="144.78" y2="58.42" width="0.1524" layer="91"/>
<wire x1="144.78" y1="58.42" x2="144.78" y2="43.18" width="0.1524" layer="91"/>
<junction x="144.78" y="43.18"/>
<pinref part="U$8" gate="G$1" pin="GND"/>
<wire x1="144.78" y1="43.18" x2="144.78" y2="27.94" width="0.1524" layer="91"/>
<label x="149.86" y="43.18" size="1.778" layer="95"/>
<pinref part="CN2" gate="G$1" pin="4"/>
<pinref part="CN2" gate="G$1" pin="10"/>
</segment>
<segment>
<pinref part="C3" gate="G$1" pin="2"/>
<pinref part="U$7" gate="G$1" pin="GND"/>
<wire x1="118.11" y1="29.21" x2="118.11" y2="30.48" width="0.1524" layer="91"/>
</segment>
</net>
<net name="VBATT" class="0">
<segment>
<pinref part="U$5" gate="G$1" pin="VBATT"/>
<wire x1="15.24" y1="121.92" x2="15.24" y2="116.84" width="0.1524" layer="91"/>
<wire x1="20.32" y1="116.84" x2="15.24" y2="116.84" width="0.1524" layer="91"/>
<pinref part="D1" gate="G$1" pin="A"/>
</segment>
<segment>
<pinref part="U$9" gate="G$1" pin="VBATT"/>
<wire x1="154.94" y1="63.5" x2="144.78" y2="63.5" width="0.1524" layer="91"/>
<wire x1="144.78" y1="63.5" x2="144.78" y2="66.04" width="0.1524" layer="91"/>
<wire x1="144.78" y1="66.04" x2="144.78" y2="69.85" width="0.1524" layer="91"/>
<wire x1="154.94" y1="66.04" x2="144.78" y2="66.04" width="0.1524" layer="91"/>
<junction x="144.78" y="66.04"/>
<pinref part="CN2" gate="G$1" pin="1"/>
<pinref part="CN2" gate="G$1" pin="2"/>
</segment>
</net>
<net name="N$10" class="0">
<segment>
<wire x1="25.4" y1="116.84" x2="36.83" y2="116.84" width="0.1524" layer="91"/>
<pinref part="D1" gate="G$1" pin="C"/>
<wire x1="44.45" y1="116.84" x2="43.18" y2="116.84" width="0.1524" layer="91"/>
<pinref part="C2" gate="G$1" pin="1"/>
<wire x1="43.18" y1="116.84" x2="36.83" y2="116.84" width="0.1524" layer="91"/>
<wire x1="36.83" y1="113.03" x2="36.83" y2="116.84" width="0.1524" layer="91"/>
<junction x="36.83" y="116.84"/>
<wire x1="52.07" y1="109.22" x2="52.07" y2="107.95" width="0.1524" layer="91"/>
<wire x1="52.07" y1="107.95" x2="43.18" y2="107.95" width="0.1524" layer="91"/>
<wire x1="43.18" y1="107.95" x2="43.18" y2="116.84" width="0.1524" layer="91"/>
<junction x="43.18" y="116.84"/>
<pinref part="IC1" gate="G$1" pin="IN"/>
<pinref part="IC1" gate="G$1" pin="ON/OFF"/>
</segment>
</net>
<net name="AIO0" class="0">
<segment>
<pinref part="CN3" gate="G$1" pin="AIO0"/>
<wire x1="124.46" y1="44.45" x2="123.19" y2="45.72" width="0.1524" layer="91"/>
<wire x1="123.19" y1="45.72" x2="97.79" y2="45.72" width="0.1524" layer="91"/>
</segment>
<segment>
<wire x1="134.62" y1="44.45" x2="135.89" y2="45.72" width="0.1524" layer="91"/>
<wire x1="135.89" y1="45.72" x2="154.94" y2="45.72" width="0.1524" layer="91"/>
<label x="149.86" y="45.72" size="1.778" layer="95"/>
<pinref part="CN2" gate="G$1" pin="9"/>
</segment>
</net>
<net name="AIO1" class="0">
<segment>
<pinref part="CN3" gate="G$1" pin="AIO1"/>
<wire x1="124.46" y1="49.53" x2="123.19" y2="50.8" width="0.1524" layer="91"/>
<wire x1="123.19" y1="50.8" x2="97.79" y2="50.8" width="0.1524" layer="91"/>
</segment>
<segment>
<wire x1="134.62" y1="46.99" x2="135.89" y2="48.26" width="0.1524" layer="91"/>
<wire x1="135.89" y1="48.26" x2="154.94" y2="48.26" width="0.1524" layer="91"/>
<label x="149.86" y="48.26" size="1.778" layer="95"/>
<pinref part="CN2" gate="G$1" pin="8"/>
</segment>
</net>
<net name="AIO2" class="0">
<segment>
<pinref part="CN3" gate="G$1" pin="AIO2"/>
<wire x1="124.46" y1="54.61" x2="123.19" y2="55.88" width="0.1524" layer="91"/>
<wire x1="123.19" y1="55.88" x2="97.79" y2="55.88" width="0.1524" layer="91"/>
</segment>
<segment>
<wire x1="134.62" y1="49.53" x2="135.89" y2="50.8" width="0.1524" layer="91"/>
<wire x1="135.89" y1="50.8" x2="154.94" y2="50.8" width="0.1524" layer="91"/>
<label x="149.86" y="50.8" size="1.778" layer="95"/>
<pinref part="CN2" gate="G$1" pin="7"/>
</segment>
</net>
<net name="PIO6" class="0">
<segment>
<pinref part="CN3" gate="G$1" pin="PIO6"/>
<wire x1="124.46" y1="64.77" x2="123.19" y2="66.04" width="0.1524" layer="91"/>
<wire x1="123.19" y1="66.04" x2="97.79" y2="66.04" width="0.1524" layer="91"/>
</segment>
<segment>
<wire x1="134.62" y1="52.07" x2="135.89" y2="53.34" width="0.1524" layer="91"/>
<wire x1="135.89" y1="53.34" x2="154.94" y2="53.34" width="0.1524" layer="91"/>
<label x="149.86" y="53.34" size="1.778" layer="95"/>
<pinref part="CN2" gate="G$1" pin="6"/>
</segment>
</net>
<net name="PIO7" class="0">
<segment>
<pinref part="CN3" gate="G$1" pin="PIO7"/>
<wire x1="124.46" y1="69.85" x2="123.19" y2="71.12" width="0.1524" layer="91"/>
<wire x1="123.19" y1="71.12" x2="97.79" y2="71.12" width="0.1524" layer="91"/>
</segment>
<segment>
<wire x1="134.62" y1="54.61" x2="135.89" y2="55.88" width="0.1524" layer="91"/>
<wire x1="135.89" y1="55.88" x2="154.94" y2="55.88" width="0.1524" layer="91"/>
<label x="149.86" y="55.88" size="1.778" layer="95"/>
<pinref part="CN2" gate="G$1" pin="5"/>
</segment>
</net>
<net name="UART_TX" class="0">
<segment>
<wire x1="40.64" y1="41.91" x2="39.37" y2="43.18" width="0.1524" layer="91"/>
<wire x1="39.37" y1="43.18" x2="19.05" y2="43.18" width="0.1524" layer="91"/>
<label x="19.05" y="43.18" size="1.778" layer="95"/>
<pinref part="CN1" gate="G$1" pin="1"/>
</segment>
<segment>
<pinref part="CN3" gate="G$1" pin="UART_TX"/>
<wire x1="67.31" y1="40.64" x2="52.07" y2="40.64" width="0.1524" layer="91"/>
<wire x1="52.07" y1="40.64" x2="50.8" y2="39.37" width="0.1524" layer="91"/>
</segment>
</net>
<net name="UART_RX" class="0">
<segment>
<wire x1="40.64" y1="46.99" x2="39.37" y2="48.26" width="0.1524" layer="91"/>
<wire x1="39.37" y1="48.26" x2="19.05" y2="48.26" width="0.1524" layer="91"/>
<label x="19.05" y="48.26" size="1.778" layer="95"/>
<pinref part="CN1" gate="G$1" pin="3"/>
</segment>
<segment>
<pinref part="CN3" gate="G$1" pin="UART_RX"/>
<wire x1="67.31" y1="45.72" x2="52.07" y2="45.72" width="0.1524" layer="91"/>
<wire x1="52.07" y1="45.72" x2="50.8" y2="44.45" width="0.1524" layer="91"/>
</segment>
</net>
<net name="PIO0" class="0">
<segment>
<wire x1="40.64" y1="49.53" x2="39.37" y2="50.8" width="0.1524" layer="91"/>
<wire x1="39.37" y1="50.8" x2="19.05" y2="50.8" width="0.1524" layer="91"/>
<label x="19.05" y="50.8" size="1.778" layer="95"/>
<pinref part="CN1" gate="G$1" pin="4"/>
</segment>
<segment>
<pinref part="CN3" gate="G$1" pin="PIO0"/>
<wire x1="67.31" y1="50.8" x2="52.07" y2="50.8" width="0.1524" layer="91"/>
<wire x1="52.07" y1="50.8" x2="50.8" y2="49.53" width="0.1524" layer="91"/>
</segment>
</net>
<net name="PIO1" class="0">
<segment>
<wire x1="40.64" y1="52.07" x2="39.37" y2="53.34" width="0.1524" layer="91"/>
<wire x1="39.37" y1="53.34" x2="19.05" y2="53.34" width="0.1524" layer="91"/>
<label x="19.05" y="53.34" size="1.778" layer="95"/>
<pinref part="CN1" gate="G$1" pin="5"/>
</segment>
<segment>
<pinref part="CN3" gate="G$1" pin="PIO1"/>
<wire x1="67.31" y1="55.88" x2="52.07" y2="55.88" width="0.1524" layer="91"/>
<wire x1="52.07" y1="55.88" x2="50.8" y2="54.61" width="0.1524" layer="91"/>
</segment>
</net>
<net name="PIO2" class="0">
<segment>
<wire x1="40.64" y1="54.61" x2="39.37" y2="55.88" width="0.1524" layer="91"/>
<wire x1="39.37" y1="55.88" x2="19.05" y2="55.88" width="0.1524" layer="91"/>
<label x="19.05" y="55.88" size="1.778" layer="95"/>
<pinref part="CN1" gate="G$1" pin="6"/>
</segment>
<segment>
<pinref part="CN3" gate="G$1" pin="PIO2"/>
<wire x1="67.31" y1="60.96" x2="52.07" y2="60.96" width="0.1524" layer="91"/>
<wire x1="52.07" y1="60.96" x2="50.8" y2="59.69" width="0.1524" layer="91"/>
</segment>
</net>
<net name="PIO3" class="0">
<segment>
<wire x1="40.64" y1="57.15" x2="39.37" y2="58.42" width="0.1524" layer="91"/>
<wire x1="39.37" y1="58.42" x2="19.05" y2="58.42" width="0.1524" layer="91"/>
<label x="19.05" y="58.42" size="1.778" layer="95"/>
<pinref part="CN1" gate="G$1" pin="7"/>
</segment>
<segment>
<pinref part="CN3" gate="G$1" pin="PIO3"/>
<wire x1="67.31" y1="66.04" x2="52.07" y2="66.04" width="0.1524" layer="91"/>
<wire x1="52.07" y1="66.04" x2="50.8" y2="64.77" width="0.1524" layer="91"/>
</segment>
</net>
<net name="PIO4" class="0">
<segment>
<wire x1="40.64" y1="59.69" x2="39.37" y2="60.96" width="0.1524" layer="91"/>
<wire x1="39.37" y1="60.96" x2="19.05" y2="60.96" width="0.1524" layer="91"/>
<label x="19.05" y="60.96" size="1.778" layer="95"/>
<pinref part="CN1" gate="G$1" pin="8"/>
</segment>
<segment>
<pinref part="CN3" gate="G$1" pin="PIO4"/>
<wire x1="67.31" y1="71.12" x2="52.07" y2="71.12" width="0.1524" layer="91"/>
<wire x1="52.07" y1="71.12" x2="50.8" y2="69.85" width="0.1524" layer="91"/>
</segment>
</net>
<net name="PIO5" class="0">
<segment>
<wire x1="40.64" y1="62.23" x2="39.37" y2="63.5" width="0.1524" layer="91"/>
<wire x1="39.37" y1="63.5" x2="19.05" y2="63.5" width="0.1524" layer="91"/>
<label x="19.05" y="63.5" size="1.778" layer="95"/>
<pinref part="CN1" gate="G$1" pin="9"/>
</segment>
<segment>
<pinref part="CN3" gate="G$1" pin="PIO5"/>
<wire x1="67.31" y1="76.2" x2="52.07" y2="76.2" width="0.1524" layer="91"/>
<wire x1="52.07" y1="76.2" x2="50.8" y2="74.93" width="0.1524" layer="91"/>
</segment>
</net>
</nets>
</sheet>
</sheets>
</schematic>
</drawing>
</eagle>
